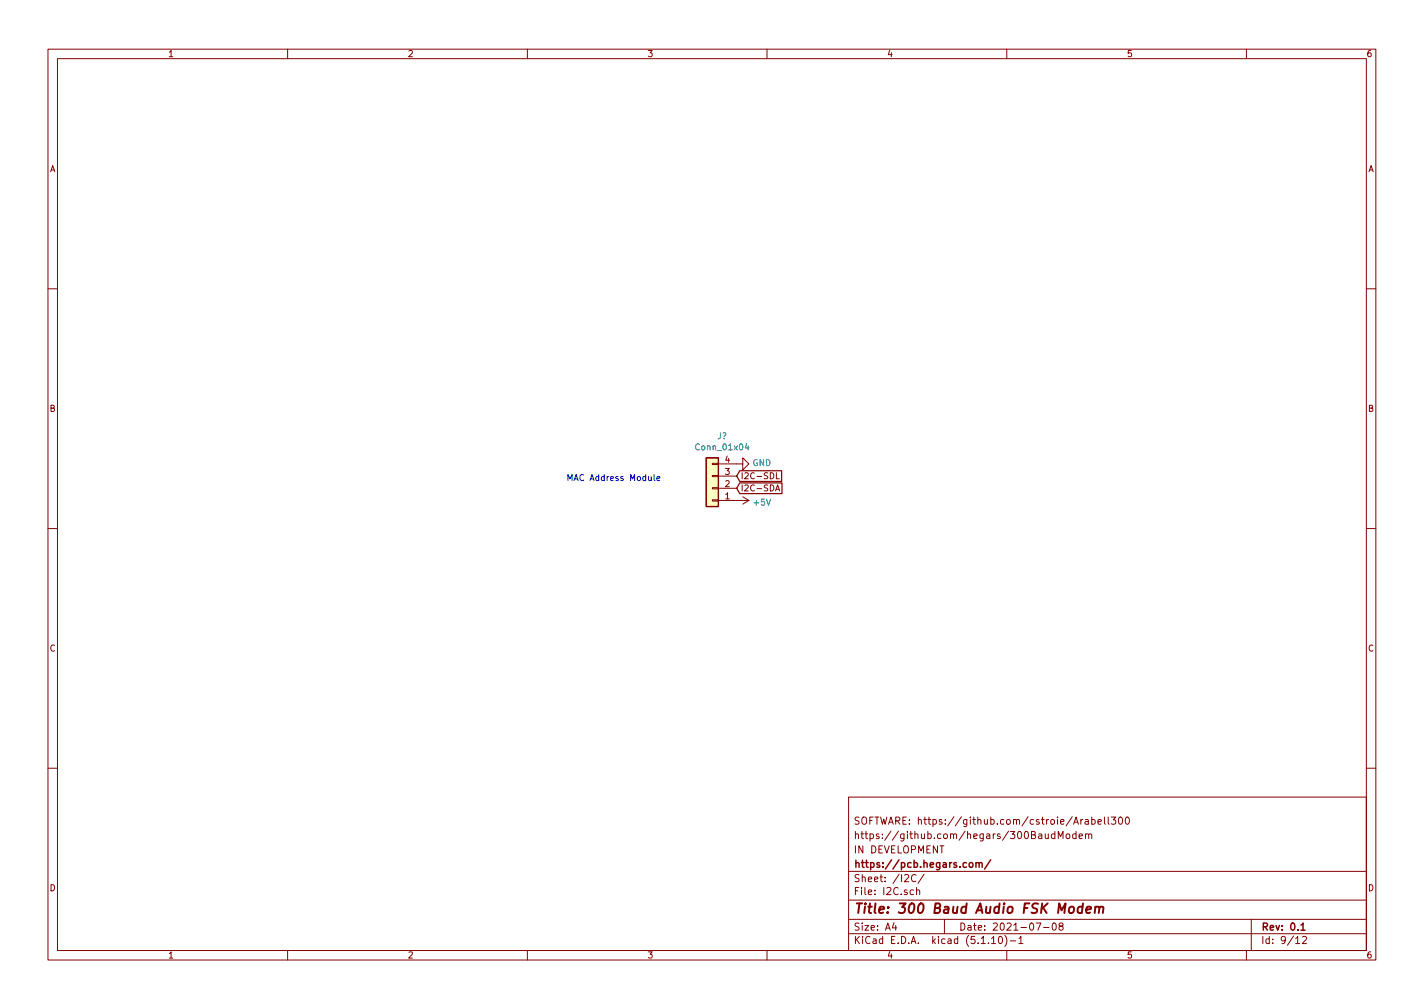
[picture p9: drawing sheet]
<svg xmlns="http://www.w3.org/2000/svg" width="297mm" height="210mm" viewBox="0 0 297 210" stroke-linecap="round" stroke-linejoin="round" font-family="sans-serif">
<g fill="none" stroke="#840000" stroke-width=".21">
<path d="M10 10.3h277v189.9h-277zM12 12.2h273v186.1h-273zM60 10.3v1.9M110 10.3v1.9M160 10.3v1.9M210 10.3v1.9M260 10.3v1.9M10 60.2h2M285 60.2h2M148.6 96.6h1.3v.3h-1.3zM148.6 99.2h1.3v.2h-1.3zM149.9 96.8h5v-1.3l1.3 1.3-1.3 1.2v-1.2"/>
<path d="M149.9 99.3h3.8M162 98.6v1.3h.6M10 110.3h2M148.6 104.3h1.3v.2h-1.3zM148.6 101.7h1.3v.3h-1.3zM149.9 104.4h6.3M149.9 101.8h3.8M154.9 103.6l1.3 .8M156.2 104.4l-1.3 .8M161.8 102.4l.4-1.3 .4 1.3M161.9 102.1h.6M285 110.3h2"/>
<path d="M10 160.2h2M177 166.3h108v32h-108zM218 173.9l.1 .9 .4 .1 .2-.1M218.7 173.9v1M220 174l-.4-.1-.3 .3 .1 .6 .2 .1 .4-.1M220 173.4v1.5M220.8 174.9v-1.5l.4 1.1 .5-1.1v1.5M222.5 174.1l.2-.2 .4 .2 .1 .5-.2 .2-.3 .1-.2-.1zM224.5 174l-.5-.1-.3 .3 .1 .6 .2 .1 .5-.1M224.5 173.4v1.5M225.1 174.4l.7-.1-.1-.3-.4-.1-.2 .2 .1 .7h.5M225.5 170.9v1"/>
<path d="M225.9 170.9l-.4 .3M226.4 171h.5l.1 .9M226.4 174.1l.3-.2 .3 .1 .1 .9M226.4 173.9v1M227 171.3l-.5 .1-.2 .2 .2 .3h.5M227.1 174.1l.2-.2 .4 .1v.9M227.7 171l.5-.1 .2 .3v.6l-.2 .1h-.5M227.7 170.4v1.5M229 171.4l.7-.1v-.3l-.5-.1-.2 .2 .1 .8h.6M230.4 170.4v1.3l.2 .2M231.2 170.4v1.3l.2 .2M231.8 170.4h.9l-.5 .6 .5 .1v.7l-.3 .1-.6-.1"/>
<path d="M233.5 170.5l.2-.1a.8 .8 0 0 1 .5 .8 .8 .8 0 0 1-.5 .7 .97 .97 0 0 1-.2-1.4zM234.9 170.6l.2-.2a.8 .8 0 0 1 .5 .8 .8 .8 0 0 1-.5 .7l-.4-.5zM285 160.2h2M60 198.3v1.9M110 198.3v1.9M160 198.3v1.9M177 194.8h108M177 191.8h108M177 187.8h108M177 181.8h108M186.5 192.5l-.4 1h1M186.8 193v1"/>
<path d="M190.6 185.7l-.5-.1-.3 .3 .1 .6 .2 .1 .5-.1M191.1 182.6a.71 .71 0 0 0-1 .5 .71 .71 0 0 0 .7 .8l.3-.1M191.2 185.7l.2-.1 .4 .1v.9M191.2 185.1v1.5M192.8 182.3l-1.3 2M197 191.8v3M206.8 195.8l.5-.5v1.5M206.8 196.8h.9M208.5 195.4l.1-.1a.8 .8 0 0 1 .5 .8 .8 .8 0 0 1-.5 .7 1 1 0 0 1-.1-1.4zM209.6 195.1a1.71 1.71 0 0 1 0 2.3M210 198.3v1.9M210.7 196.3h1.2"/>
<path d="M212.5 195.8l.5-.5v1.5M212.5 196.8h.9M216.1 192.5h1l-.6 1.5M217.7 193.5h1.1M219.6 192.7l.4-.2a.86 .86 0 0 1-.2 1.5l-.2-.1-.1-.4zM221.2 193.2l-.3-.3 .1-.2 .2-.2 .4 .1 .2 .2-.1 .2-.5 .2-.3 .3 .1 .4 .2 .1h.3l.3-.3-.1-.4-.2-.1M260 198.3v1.9M261 191.8v6.5M270.3 195.8l.4-.5v1.5M270.3 196.8h.8M271.7 195.5l.6-.2 .2 .5-.9 1h.9"/>
</g>
<path d="M203.6 179.9v1M206.7 179.3l-1.3 2M202.2 180.1l.3-.2 .4 .2v.5l-.1 .2-.3 .1-.3-.1zM203.6 180.1l.2-.2 .4 .1v.9M204.2 180.1l.2-.2 .4 .1 .1 .9M271.4 193l.4-.5v1.5M271.4 194h.8" fill="none" stroke="#840000" stroke-width=".3"/>
<path d="M225.8 189.2l-.6-.1-.4 .4v.8l.3 .1 .6-.1M225.9 188.4l-.2 2M226.6 189.8l1-.2-.1-.4-.5-.1-.4 .3v.9h.8M228.5 189.3l.3-.2 .5 .1-.1 1.2M228.5 189.1l-.2 1.3M229.3 189.4l.3-.3 .5 .1-.1 1.2" fill="none" stroke="#840000" stroke-width=".41"/>
<path d="M147.3 95.5h2.6v10.2h-2.6z" fill="#ffffc2" stroke="#ffffc2" stroke-width=".21"/>
<path d="M147.3 95.5h2.6v10.2h-2.6zM154.3 98.2h8.7v2.2h-8.7l-.6-1.1zM154.3 100.7h8.8v2.3h-8.8l-.6-1.2z" fill="none" stroke="#840000" stroke-width=".25"/>
<path d="M155.8 92.5l-.4 .9h.8M156.1 93v.8" fill="none" stroke="#008484" stroke-width=".21"/>
<path d="M136.4 99v1.1l.2 .1M137 99.8l.6-.1v-.2l-.4-.1-.2 .2 .1 .6h.5" fill="none" stroke="#0000c2" stroke-width=".21"/>
<text font-size="2.8" fill="#840000" x="178" y="190.5">Title: 300 Baud Audio FSK Modem</text>
<g font-size="2.1" fill="#840000">
<text x="178" y="172">SOFTWARE: https://github.com/cstroie/Arabell300</text>
<text x="178" y="178">IN DEVELOPMENT</text>
<text x="178" y="175">https://github.com/hegars/300BaudModem</text>
<text x="178" y="184">Sheet: /I2C/</text>
<text x="178" y="181">https://pcb.hegars.com/</text>
<text x="178" y="186.7">File: I2C.sch</text>
<text x="178" y="196.9">KiCad E.D.A. kicad (5.1.10)-1</text>
<text x="178" y="194.1">Size: A4</text>
<text x="200" y="194.1">Date: 2021-07-08</text>
<text x="263" y="194.1">Rev: 0.1</text>
<text x="263" y="196.9">Id: 9/12</text>
</g>
<g font-size="1.8" fill="#840000">
<text x="35" y="11.9">1</text>
<text x="85" y="11.9">2</text>
<text x="135" y="11.9">3</text>
<text x="185" y="11.9">4</text>
<text x="235" y="11.9">5</text>
<text x="285" y="11.9">6</text>
<text x="10.4" y="35.9">A</text>
<text x="285.4" y="35.9">A</text>
<text x="10.4" y="85.9">B</text>
<text x="285.4" y="85.9">B</text>
<text x="151.3" y="101.6">2</text>
<text x="151.3" y="99.1">3</text>
<text x="151.3" y="96.5">4</text>
<text x="154.5" y="99.9">I2C-SDL</text>
<text x="151.3" y="104.1">1</text>
<text x="154.5" y="102.5">I2C-SDA</text>
<text x="10.4" y="135.9">C</text>
<text x="285.4" y="135.9">C</text>
<text x="10.4" y="185.9">D</text>
<text x="285.4" y="185.9">D</text>
<text x="35" y="199.9">1</text>
<text x="85" y="199.9">2</text>
<text x="135" y="199.9">3</text>
<text x="185" y="199.9">4</text>
<text x="235" y="199.9">5</text>
<text x="285" y="199.9">6</text>
</g>
<g font-size="1.8" fill="#008484">
<text x="145.4" y="93.9">Conn_01x04</text>
<text x="149.6" y="91.6">J?</text>
<text x="157" y="97.2">GND</text>
<text x="157.3" y="105.5">+5V</text>
</g>
<text font-size="1.8" fill="#0000c2" x="118.1" y="100.3">MAC Address Module</text>
</svg>
